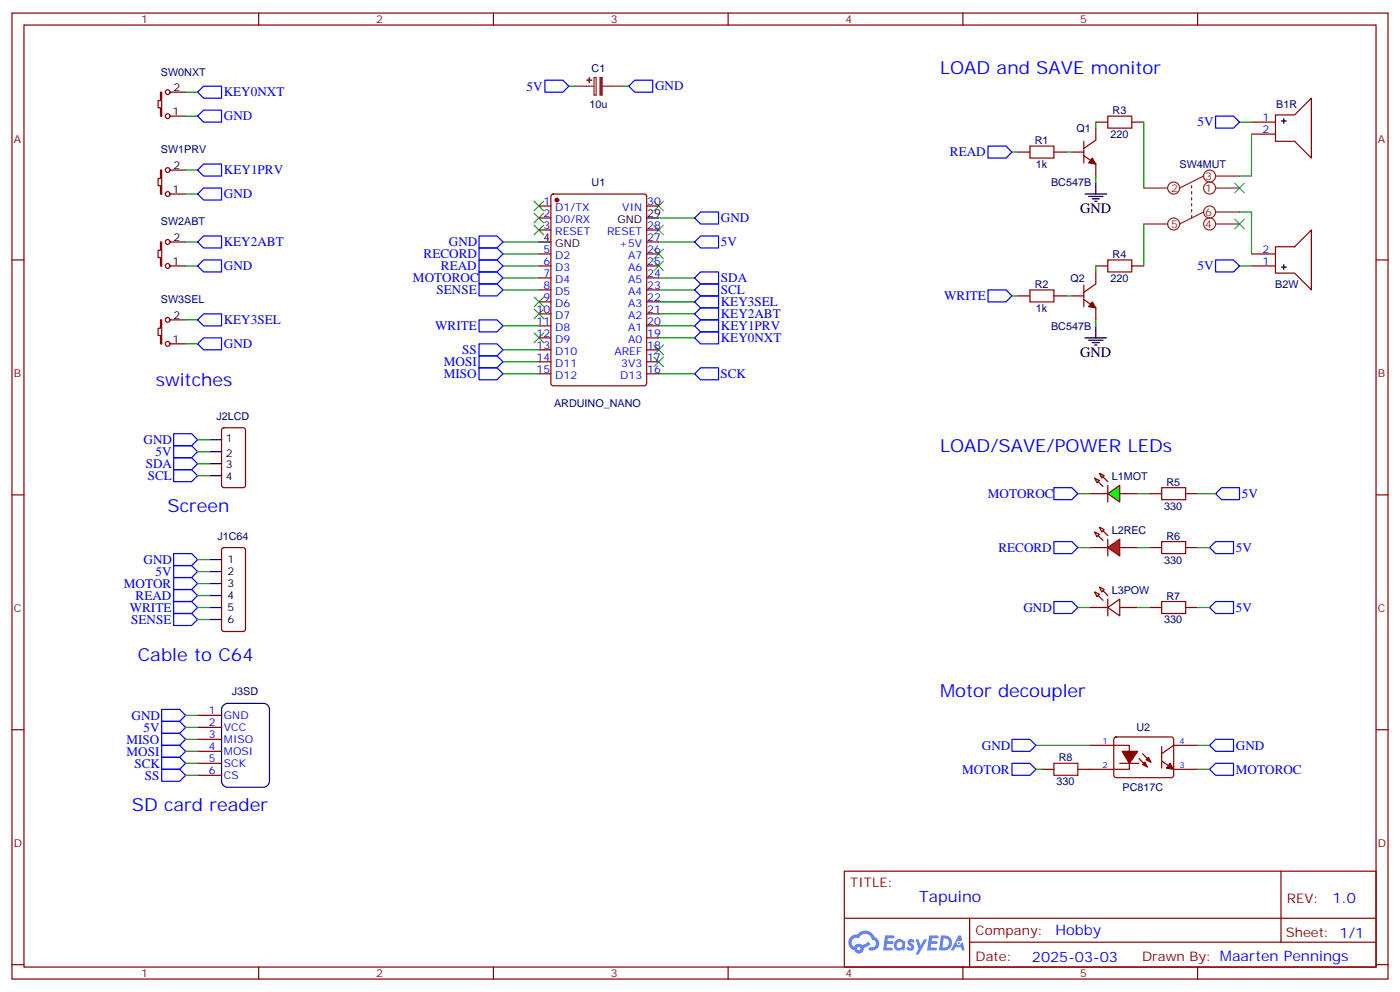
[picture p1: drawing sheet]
# EasyEDA schematic Tapuino-sch-v1.json
TITLE: Tapuino; REV: 1.0; Date: 2025-03-03; Sheet: 1/1; Drawn By: Maarten Pennings; Company: Hobby

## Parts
B1R  CHENZJ1:BUZZER_12X9.5RM6.5  [BUZ-TH_BD12.0-P6.50-D0.6_SEA-1285F]
B2W  CHENZJ1:BUZZER_12X9.5RM6.5  [BUZ-TH_BD12.0-P6.50-D0.6_SEA-1285F]
C1  10u  [CAP-D4.0×F1.5]
J1C64  HDR-M-2.54_1x6  [HDR-M-2.54_1X6]
J2LCD  HDR-M-2.54_1x4  [HDR-M-2.54_1X4]
J3SD  microSDCARD-Module  [MICRO-SDCARD-MODULE]
L1MOT  3GC-S  [LED-TH_BD3.0-P2.54-RD]
L2REC  3SRD-201  [LED-TH_BD3.0-P2.54-RD]
L3POW  XL-302UBD  [LED-TH_BD3.8-P2.54-FD_BLUE]
Q1  BC547B  [TO-92-3_L4.9-W3.7-P1.27-L]
Q2  BC547B  [TO-92-3_L4.9-W3.7-P1.27-L]
R1  1k  [R_AXIAL-0.4]
R2  1k  [R_AXIAL-0.4]
R3  220  [R_AXIAL-0.4]
R4  220  [R_AXIAL-0.4]
R5  330  [R_AXIAL-0.4]
R6  330  [R_AXIAL-0.4]
R7  330  [R_AXIAL-0.4]
R8  330  [R_AXIAL-0.4]
SW0NXT  MX1A-11NW  [SW-TH_MX1A-11NW]
SW1PRV  MX1A-11NW  [SW-TH_MX1A-11NW]
SW2ABT  MX1A-11NW  [SW-TH_MX1A-11NW]
SW3SEL  MX1A-11NW  [SW-TH_MX1A-11NW]
SW4MUT  SWITCH_DPDT 5.8X5.8MM  [LATCHING TACTILE SWITCH 6X6MM]
U1  ARDUINO_NANO  [COMM-TH_ARDUINO_NANO]
U2  PC817C  [DIP-4_L4.6-W6.5-P2.54-LS7.6-BL]

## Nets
5V: B1R.1(+) B2W.1(+) C1.1 J1C64.2 J2LCD.2 J3SD.2(VCC) R5.2 R6.2 R7.2 U1.27(+5V)
GND: C1.2 J1C64.1 J2LCD.1 J3SD.1(GND) L3POW.2(A) Q1.3(E) Q2.3(E) SW0NXT.1 SW1PRV.1 SW2ABT.1 SW3SEL.1 U1.4(GND) U1.29(GND) U2.1(AN) U2.4(COL)
KEY0NXT: SW0NXT.2 U1.19(A0)
KEY1PRV: SW1PRV.2 U1.20(A1)
KEY2ABT: SW2ABT.2 U1.21(A2)
KEY3SEL: SW3SEL.2 U1.22(A3)
MISO: J3SD.3(MISO) U1.15(D12)
MOSI: J3SD.4(MOSI) U1.14(D11)
MOTOR: J1C64.3 R8.1
MOTOROC: L1MOT.1(K) U1.7(D4) U2.3(EM)
READ: J1C64.4 R1.1 U1.6(D3)
RECORD: L2REC.1(K) U1.5(D2)
SCK: J3SD.5(SCK) U1.16(D13)
SCL: J2LCD.4 U1.23(A4)
SDA: J2LCD.3 U1.24(A5)
SENSE: J1C64.6 U1.8(D5)
SS: J3SD.6(CS) U1.13(D10)
WRITE: J1C64.5 R2.1 U1.11(D8)
B1R_2: B1R.2(-) SW4MUT.3
B2W_2: B2W.2(-) SW4MUT.6
L1MOT_2: L1MOT.2(A) R5.1
L2REC_2: L2REC.2(A) R6.1
Q1_1: Q1.1(C) R3.1
Q1_2: Q1.2(B) R1.2
Q2_1: Q2.1(C) R4.1
Q2_2: Q2.2(B) R2.2
R3_2: R3.2 SW4MUT.2
R4_2: R4.2 SW4MUT.5
R7_1: L3POW.1(K) R7.1
U2_2: R8.2 U2.2(CAT)

Not connected (* = marked no-connect by the designer): SW4MUT 1* 4*; U1 1(D1/TX)* 2(D0/RX)* 3(RESET)* 9(D6)* 10(D7)* 12(D9)* 17(3V3)* 18(AREF)* 25(A6)* 26(A7)* 28(RESET)* 30(VIN)*

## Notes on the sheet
- LOAD and SAVE monitor
- switches
- LOAD/SAVE/POWER LEDs
- Screen
- Cable to C64
- Motor decoupler
- SD card reader

# EasyEDA board Tapuino-pcb-v1.json

Outline 100.04 x 100 mm; copper layers: TopLayer, BottomLayer. Coordinates in mm from the lower left corner of the outline.
Outline path: 0,97 arc(0.88,99.12) 3,100 97.04,100 arc(99.16,99.12) 100.04,97 100.04,3 arc(99.16,0.88) 97.04,0 3,0 arc(0.88,0.88) 0,3 0,97

## Design rules (mm)
Default: track 0.254, clearance 0.152, via 0.61, via hole 0.305

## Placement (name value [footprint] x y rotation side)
B1R  CHENZJ1:BUZZER_12X9.5RM6.5  [BUZ-TH_BD12.0-P6.50-D0.6_SEA-1285F]  72.9 25.87 90 top
B2W  CHENZJ1:BUZZER_12X9.5RM6.5  [BUZ-TH_BD12.0-P6.50-D0.6_SEA-1285F]  57.66 25.87 90 top
C1  10u  [CAP-D4.0×F1.5]  31.75 95.89 270 top
Hole_gge7686  -  [Hole_gge7686]  97.03 96.99 0 top
Hole_gge7841  -  [Hole_gge7841]  3.07 96.99 0 top
Hole_gge7856  -  [Hole_gge7856]  97.04 3.01 0 top
Hole_gge8381  -  [Hole_gge8381]  3.05 2.96 0 top
Hole_gge8654  -  [Hole_gge8654]  50.04 50 0 top
Hole_gge8753  -  [Hole_gge8753]  21.08 57.62 0 top
Hole_gge11033  -  [Hole_gge11033]  81.15 65.75 0 top
Hole_gge11054  -  [Hole_gge11054]  81.15 34.76 0 top
Hole_gge11069  -  [Hole_gge11069]  6.35 35.01 0 top
Hole_gge11087  -  [Hole_gge11087]  6.35 65.75 0 top
Hole_gge11201  -  [Hole_gge11201]  97.92 91.78 0 top
Hole_gge11216  -  [Hole_gge11216]  97.92 71.84 0 top
J1C64  HDR-M-2.54_1x6  [HDR-M-2.54_1X6]  50.04 96.66 180 top
J2LCD  HDR-M-2.54_1x4  [HDR-M-2.54_1X4]  11.94 58.13 270 top
J3SD  microSDCARD-Module  [MICRO-SDCARD-MODULE]  57.9 93.89 270 top
L1MOT  3GC-S  [LED-TH_BD3.0-P2.54-RD]  90.68 38.32 270 top
L2REC  3SRD-201  [LED-TH_BD3.0-P2.54-RD]  95.76 38.32 270 top
L3POW  XL-302UBD  [LED-TH_BD3.8-P2.54-FD_BLUE]  10.41 95.39 270 top
Q1  BC547B  [TO-92-3_L4.9-W3.7-P1.27-L]  21.08 28.92 90 top
Q2  BC547B  [TO-92-3_L4.9-W3.7-P1.27-L]  21.08 22.82 90 top
R1  1k  [R_AXIAL-0.4]  9.4 28.41 0 top
R2  1k  [R_AXIAL-0.4]  9.4 23.33 0 top
R3  220  [R_AXIAL-0.4]  32.26 28.41 0 top
R4  220  [R_AXIAL-0.4]  32.26 23.33 0 top
R5  330  [R_AXIAL-0.4]  90.68 27.14 270 top
R6  330  [R_AXIAL-0.4]  95.76 27.14 270 top
R7  330  [R_AXIAL-0.4]  21.08 96.66 0 top
R8  330  [R_AXIAL-0.4]  51.56 83.45 270 top
SW0NXT  MX1A-11NW  [SW-TH_MX1A-11NW]  52.69 11.39 0 top
SW1PRV  MX1A-11NW  [SW-TH_MX1A-11NW]  33.77 11.39 0 top
SW2ABT  MX1A-11NW  [SW-TH_MX1A-11NW]  14.86 11.39 0 top
SW3SEL  MX1A-11NW  [SW-TH_MX1A-11NW]  71.6 11.39 0 top
SW4MUT  SWITCH_DPDT 5.8X5.8MM  [LATCHING TACTILE SWITCH 6X6MM]  43.94 28.33 0 top
U1  ARDUINO_NANO  [COMM-TH_ARDUINO_NANO]  21.59 80.48 0 top
U2  PC817C  [DIP-4_L4.6-W6.5-P2.54-LS7.6-BL]  50.55 73.37 90 top

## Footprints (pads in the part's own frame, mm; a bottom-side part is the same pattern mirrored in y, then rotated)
BUZ-TH_BD12.0-P6.50-D0.6_SEA-1285F
  rect 2x2 hole 1.2: 1(-3.25,0)
  oval 2x2 hole 1.2: 2(3.25,0)
CAP-D4.0×F1.5
  oval 1x1 hole 0.7: 1(-0.75,0) 2(0.751,0)
COMM-TH_ARDUINO_NANO
  rect 1.6x1.6 hole 0.9: 1(17.78,7.62) 30(17.78,-7.62)
  oval 1.6x1.6 hole 0.9: 2(15.24,7.62) 3(12.7,7.62) 4(10.16,7.62) 5(7.62,7.62) 6(5.08,7.62) 7(2.54,7.62) 8(0,7.62) 9(-2.54,7.62) 10(-5.08,7.62) 11(-7.62,7.62) 12(-10.16,7.62) 13(-12.7,7.62) 14(-15.24,7.62) 15(-17.78,7.62) 16(-17.78,-7.62) 17(-15.24,-7.62) 18(-12.7,-7.62) 19(-10.16,-7.62) 20(-7.62,-7.62) 21(-5.08,-7.62) 22(-2.54,-7.62) 23(0,-7.62) 24(2.54,-7.62) 25(5.08,-7.62) 26(7.62,-7.62) 27(10.16,-7.62) 28(12.7,-7.62) 29(15.24,-7.62)
DIP-4_L4.6-W6.5-P2.54-LS7.6-BL
  oval 1.524x2 hole 1: 1(-1.27,-3.81) 2(1.27,-3.81) 3(1.27,3.81) 4(-1.27,3.81)
HDR-M-2.54_1X4
  rect 2.032x2.032 hole 1.27: 1(-3.81,0)
  oval 2.032x2.032 hole 1.27: 2(-1.27,0) 3(1.27,0) 4(3.81,0)
HDR-M-2.54_1X6
  rect 1.575x1.575 hole 0.889: 1(-6.35,0)
  oval 1.575x1.575 hole 0.889: 2(-3.81,0) 3(-1.27,0) 4(1.27,0) 5(3.81,0) 6(6.35,0)
Hole_gge7686
  round 3.2 hole 3.2 unplated: (0,0)
Hole_gge7841
  round 3.2 hole 3.2 unplated: (0,0)
Hole_gge7856
  round 3.2 hole 3.2 unplated: (0,0)
Hole_gge8381
  round 3.2 hole 3.2 unplated: (0,0)
Hole_gge8654
  round 3.2 hole 3.2 unplated: (0,0)
Hole_gge8753
  round 8 hole 8 unplated: (0,0)
Hole_gge11033
  round 3.2 hole 3.2 unplated: (0,0)
Hole_gge11054
  round 3.2 hole 3.2 unplated: (0,0)
Hole_gge11069
  round 3.2 hole 3.2 unplated: (0,0)
Hole_gge11087
  round 3.2 hole 3.2 unplated: (0,0)
Hole_gge11201
  round 2.2 hole 2.2 unplated: (0,0)
Hole_gge11216
  round 2.2 hole 2.2 unplated: (0,0)
LATCHING TACTILE SWITCH 6X6MM
  oval 1.4x1.4 hole 0.8: 1(-2.2,0) 2(0,0) 3(2.3,0) 4(-2.2,-5) 5(0,-5) 6(2.3,-5)
LED-TH_BD3.0-P2.54-RD
  oval 1.524x1.524 hole 0.9: 1(-1.27,0) 2(1.27,0)
LED-TH_BD3.8-P2.54-FD_BLUE
  oval 1.524x1.524 hole 0.9: 1(-1.27,0) 2(1.27,0)
MICRO-SDCARD-MODULE
  oval 1.8x1.8 hole 0.914: 1(5.648,3.436) 2(8.198,3.436) 3(10.748,3.436) 4(13.298,3.436) 5(15.848,3.436) 6(18.398,3.436)
R_AXIAL-0.4
  oval 1.88x1.88 hole 0.899: 1(-5.08,0) 2(5.08,0)
SW-TH_MX1A-11NW
  round 1.702 hole 1.702 unplated: (-4.445,-3.81) (5.715,-3.81)
  round 4 hole 4 unplated: (0.635,-3.81)
  oval 2.2x2.2 hole 1.5: 1(-3.175,-1.27) 2(3.175,1.27)
TO-92-3_L4.9-W3.7-P1.27-L
  rect 0.9x1.6 hole 0.7: 1(-1.27,0)
  oval 0.9x1.6 hole 0.7: 2(0,0) 3(1.27,0)

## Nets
As in the schematic.

Pads without a net: SW4MUT 1 4; U1 1 2 3 9 10 12 17 18 25 26 28 30

## Via types
v1: diameter 0.62, hole 0.31, TopLayer to BottomLayer, 2 vias

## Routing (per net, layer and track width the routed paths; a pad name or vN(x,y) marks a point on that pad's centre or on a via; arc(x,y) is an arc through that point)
5V: length 242.8
  TopLayer w0.762: R7.2 28.16,96.65 C1.1 33.8,98.69 51.56,98.69 53.59,96.66 J1C64.2 53.85,91.33 59.49,85.69 64.57,85.69 65.79,84.47 65.79,76.34 63.32,73.88 59.18,73.88 53.09,79.97 32.84,79.97 31.75,78.88 31.75,65.24 30.23,63.72 17.02,63.72 15.49,62.19 15.49,60.67 14.22,59.4 J2LCD.2 ; B1R.1 B2W.1 ; 76.01,22.57 75.95,34.25 42.93,67.27 42.96,79.97 ; R6.2 R5.2 73.41,22.06 72.9,22.57 72.08,22.62 ; 72.9,22.82 72.9,22.62
GND: length 280
  TopLayer w0.254: 31.99,88.27 31.75,88.02
  BottomLayer w0.254: 31.75,88.02 31.99,88.27 31.99,95.14 ; L3POW.2 11.43,95.14 C1.2 35.81,95.14 39.88,99.2 54.1,99.2 56.39,96.91 J1C64.1 56.39,91.91 60.06,88.24 65.06,88.24 66.8,86.5 66.8,71.26 64.85,69.3 58.67,69.3 55.88,72.1 U2.1 U2.4 42.67,72.1 40.39,74.38 37.85,74.38 36.83,73.37 36.83,66.76 32.77,62.7 15.24,62.7 14.48,61.94 J2LCD.1 14.6,61.94 16,58.64 16,31.71 ; 18.8,30.19 Q1.3 18.8,30.19 ; 18.8,30.19 18.03,29.43 18.03,25.29 19.23,24.09 Q2.3 22.78,24.09 25.65,20.28 25.65,11.01 ; 18.8,29.17 16,31.97 ; 11.43,10.88 11.43,11.01 67.54,11.01 SW3SEL.1
B1R_2: length 29
  TopLayer w0.254: 72.9,29.12 72.9,29.68 71.37,31.2 49.12,31.2 46.24,28.33
B2W_2: length 14.1
  TopLayer w0.254: 57.66,29.12 57.66,28.66 52.32,23.33 46.24,23.33
KEY0NXT: length 109.5
  TopLayer w0.254: U1.19 11.43,73.88 12.45,74.89 14.48,74.89 15.37,74 15.37,69.81 7.37,61.81 7.37,44.92 15.57,36.72 31.32,36.72 32.84,35.19 32.84,20.97 37.85,15.96 54.61,15.96 55.86,14.71 SW0NXT.2
KEY1PRV: length 95.6
  TopLayer w0.254: 36.95,12.66 36.95,14.83 34.37,17.41 13.46,17.41 11.43,19.44 11.43,39.33 2.79,47.97 2.79,68.29 5.33,70.83 12.95,70.83 13.97,71.84 13.97,72.78
KEY2ABT: length 85.5
  TopLayer w0.254: 16.51,72.78 16.51,73.88 14.99,75.4 11.94,75.4 10.16,73.62 10.16,72.1 9.4,71.34 4.83,71.34 2.29,68.8 2.29,46.95 10.41,38.82 10.41,14.95 12.45,12.92 18.03,12.92 SW2ABT.2
KEY3SEL: length 124.1
  TopLayer w0.254: 19.05,72.78 19.05,68.8 17.02,66.76 12.95,66.76 8.38,62.19 8.38,45.43 16,37.81 32.69,37.81 34.8,35.7 34.8,21.55 38.43,17.92 72.47,17.92 74.78,15.61 SW3SEL.2
L1MOT_2: length 4.8
  TopLayer w0.254: L1MOT.2 R5.1
L2REC_2: length 4.8
  TopLayer w0.254: L2REC.2 R6.1
MISO: length 60.8
  TopLayer w0.254: 3.81,88.02 3.81,85.97 5.24,84.54 54.99,84.54 56.4,83.14 61.34,83.14
MOSI: length 64
  TopLayer w0.254: 61.34,80.59 62.46,80.59 63.12,81.24 63.12,83.78 62.48,84.42 57.28,84.42 56.13,85.56 7.37,85.56 6.35,86.58 6.35,88.02
MOTOR: length 8.2
  TopLayer w0.254: J1C64.3 51.56,96.41 R8.1
MOTOROC: length 99.7
  TopLayer w0.254: U2.3 48.01,74.64 48.39,74.26 48.39,65.37 66.29,47.46 88.65,47.46 90.68,45.43 L1MOT.1
  BottomLayer w0.254: 24.13,88.02 24.13,80.4 28.63,75.91 40.89,75.91 42.16,74.64 U2.3
Q1_1: length 6.4
  TopLayer w0.254: R3.1 24.64,28.41 23.88,27.65 Q1.1
Q1_2: length 6.8
  TopLayer w0.254: R1.2 14.99,28.92 Q1.2
Q2_1: length 6.8
  TopLayer w0.254: R4.1 25.73,23.33 23.95,21.55 Q2.1
Q2_2: length 6.8
  TopLayer w0.254: R2.2 14.99,22.82 Q2.2
R3_2: length 9
  TopLayer w0.254: R3.2 37.34,28.92 38.86,30.44 42.42,30.44 43.94,28.92 43.94,28.33
R4_2: length 8
  TopLayer w0.254: SW4MUT.5 43.94,23.25 42.42,21.73 38.94,21.73 R4.2
R7_1: length 5.6
  TopLayer w0.254: R7.1 L3POW.1
READ: length 120.1
  TopLayer w0.254: J1C64.4 48.77,94.37 47.5,93.1 39.88,93.1 38.35,91.58 28.19,91.58 26.67,90.06 26.67,88.02 ; v1(3.81,82) 3.3,82 1.78,80.48 1.78,28.92 2.29,28.41 R1.1
  BottomLayer w0.254: 26.67,88.02 26.67,89.55 24.64,91.07 4.75,91.07 2.29,88.61 2.29,83.02 3.3,82 v1(3.81,82)
RECORD: length 101.3
  TopLayer w0.254: L2REC.1 95.76,48.48 94.74,49.49 66.29,49.49 50.04,65.75 50.04,74.38 v1(46.48,77.94)
  BottomLayer w0.254: 29.21,88.02 29.21,80.4 31.67,77.94 v1(46.48,77.94)
SCK: length 66.4
  TopLayer w0.254: 61.34,78.04 57.56,78.04 54.61,80.99 4.83,80.99 3.81,79.97 3.81,72.78
SCL: length 28.7
  TopLayer w0.254: 21.59,72.78 21.59,68.8 18.54,65.75 12.57,65.75 9.52,62.7 9.52,55.46 10.67,54.32 J2LCD.4
SDA: length 27.3
  TopLayer w0.254: J2LCD.3 11.18,56.86 10.41,57.62 10.41,62.95 12.7,65.24 20.57,65.24 24.13,68.8 24.13,72.78
SENSE: length 27.8
  TopLayer w0.254: 21.59,88.02 21.59,91.58 22.61,92.6 37.34,92.6 41.4,96.66 J1C64.6
SS: length 81.9
  TopLayer w0.254: 61.34,75.49 62.57,75.49 63.37,76.29 63.37,78.32 62.36,79.34 58.42,79.34 53.72,84.04 4.83,84.04 2.29,86.58 2.29,90.06 3.3,91.07 7.87,91.07 8.89,90.06 8.89,88.02
U2_2: length 5.2
  TopLayer w0.254: U2.2 54.36,76.16 52.15,78.37 R8.2
WRITE: length 124.6
  TopLayer w0.254: J1C64.5 46.23,96.91 45.21,97.93 40.64,97.93 36.32,93.61 17.02,93.61 13.97,90.56 ; 1.27,24.78 1.27,24.35 2.29,23.33 R2.1 ; 13.97,90.56 13.97,88.02 13.97,90.56 ; 13.97,90.56 12.45,92.09 3.23,92.09 1.27,90.13 1.27,24.6

## Copper pours and planes (outline as drawn; the poured copper is in the pictures)
5V on TopLayer: -17.02,101.82 101.35,101.82 102.36,100.8 102.36,-18.07 101.85,-18.58 -12.45,-18.58 -15.49,-15.53 -15.49,94.2 -14.99,94.7
GND on BottomLayer: 106.43,-5.12 106.43,105.12 103.89,107.66 -3.3,107.66 -5.33,105.63 -5.33,-6.13 -1.27,-6.13 0.25,-7.66

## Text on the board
BottomSilkLayer: contrast | https://github.com/maarten-pennings/Tapuino
TopSilkLayer: GND | SDA | SCL | 5V | 1k | 16x2 LCD display | Arduino Nano | contrast | 330 | 10u | 220 | SD card reader | https://github.com | /maarten-pennings | /Tapuino | Maarten Pennings | V1  2025 Mar 7 | SENSE | WRITE | READ | MOTOR | TAPUINO
